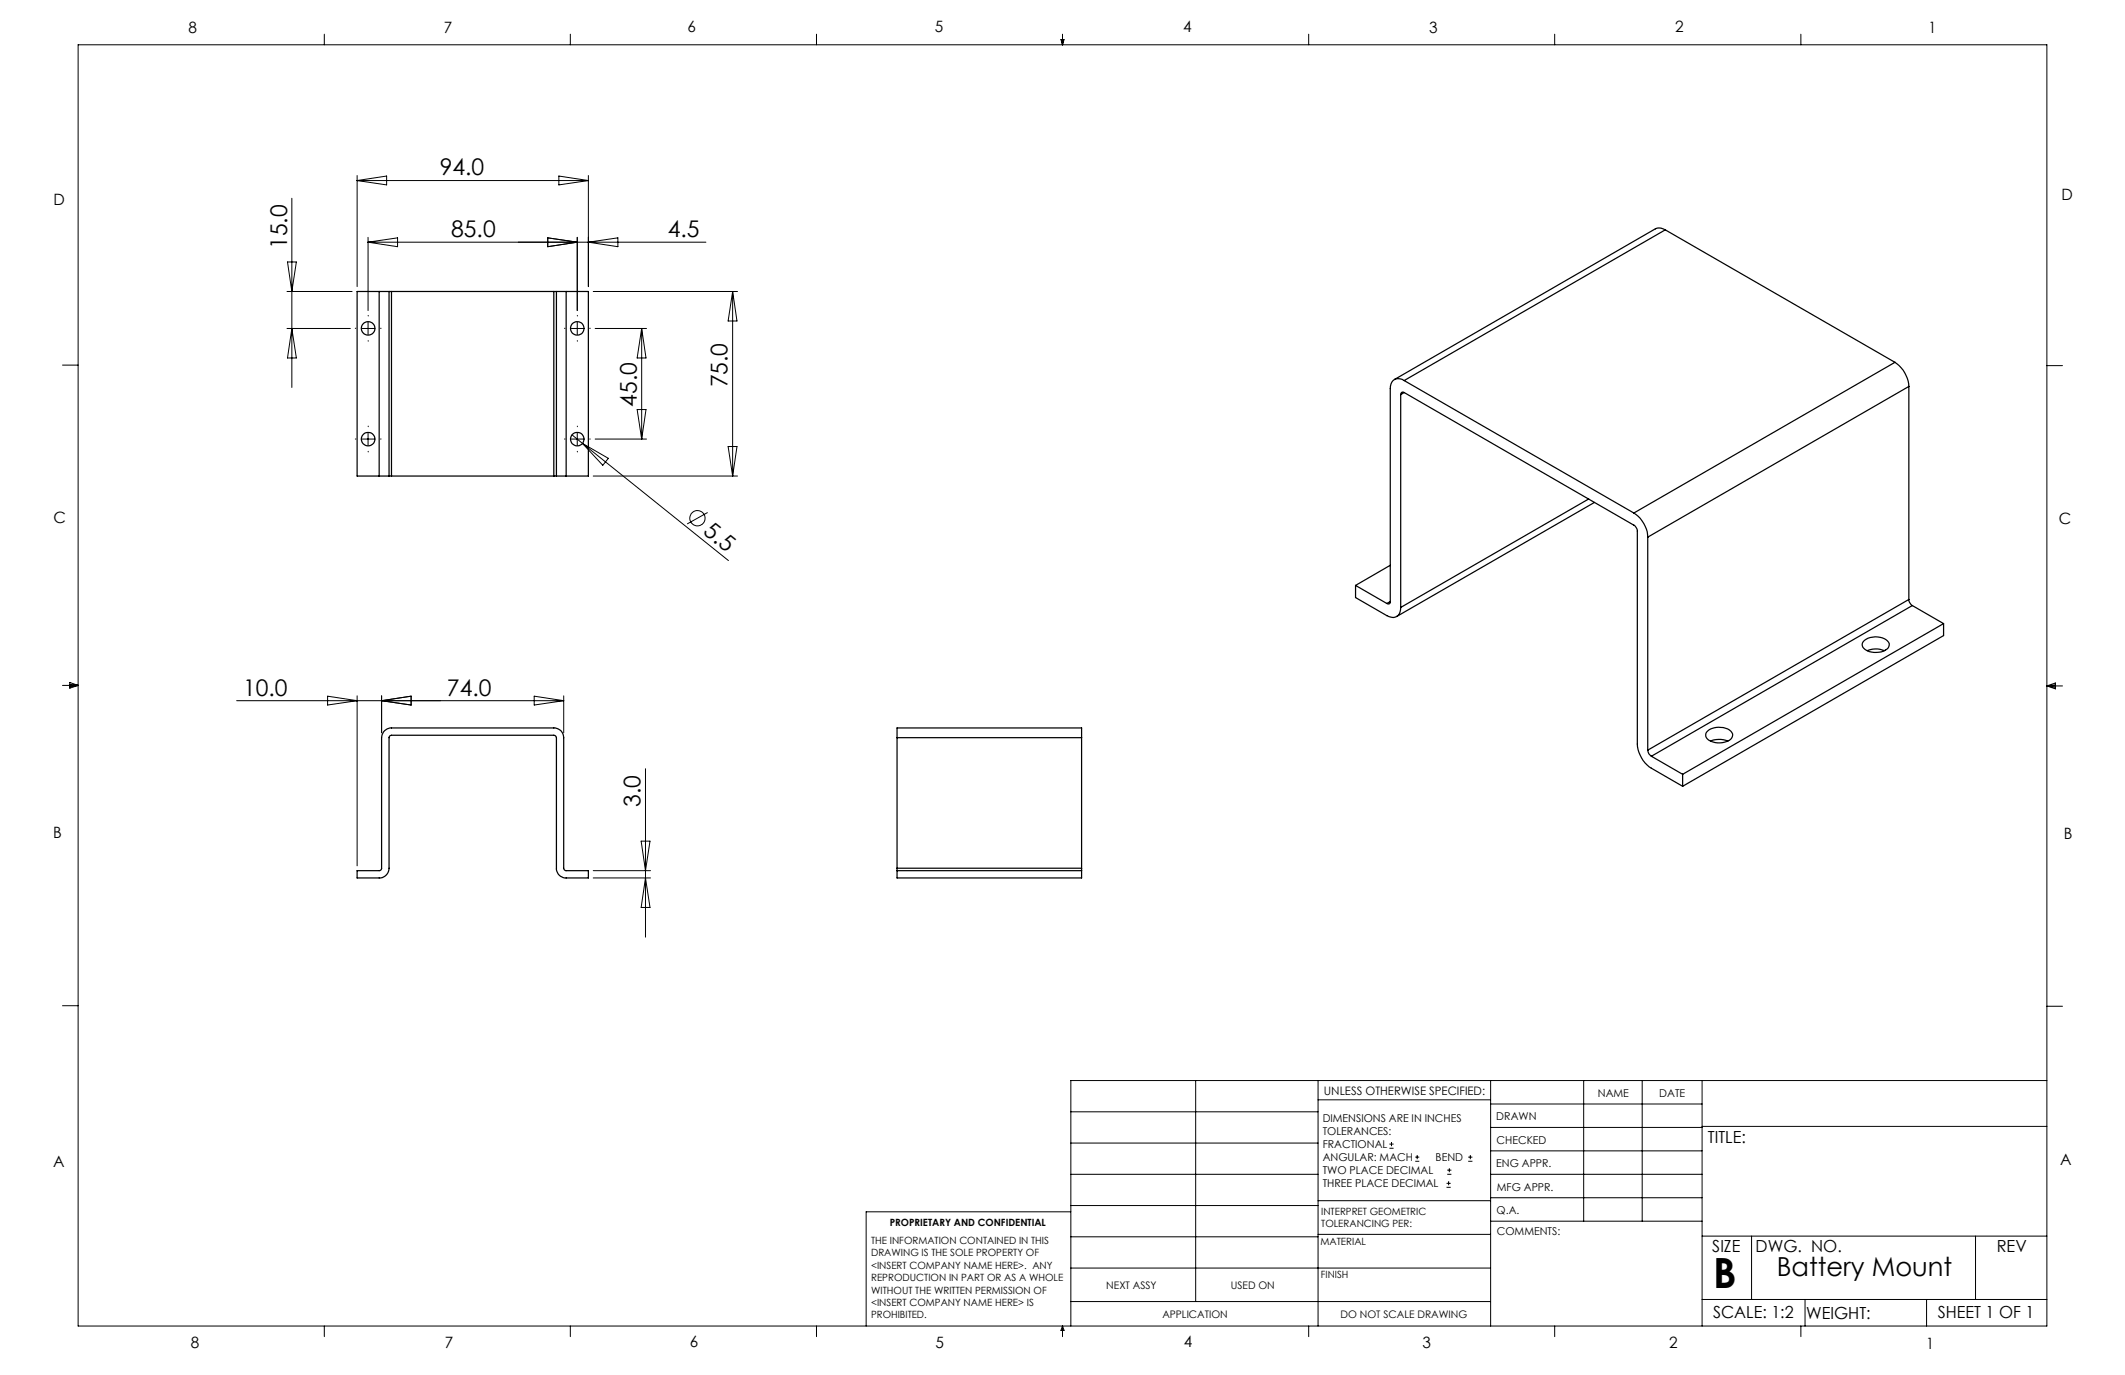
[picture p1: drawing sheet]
<svg xmlns="http://www.w3.org/2000/svg" width="432mm" height="279mm" viewBox="0 0 432 279" stroke-linecap="round" stroke-linejoin="round" font-family="sans-serif">
<g fill="none" stroke="#000" stroke-width=".2">
<path d="M15.9 9.1h400v260.4h-400zM65.9 6.9v2.2M115.9 6.9v2.2M165.9 6.9v2.2M215.6 8h.6l-.3 1.1zM215.7 8l.2 1.1M215.9 6.9v2.2M216 8l-.1 1.1M265.9 6.9v2.2M315.9 6.9v2.2M365.9 6.9v2.2M72.6 35.7v22.5"/>
<path d="M72.6 36.7h47M72.6 36.7l6-.9v1.8zM113.6 35.8l6 .9-6 .9zM119.6 35.7v22.5M58.3 59.2h13.2M58.4 53.2h1.8l-.9 6zM59.3 40.3v38.4M74.8 48.2v14.9M74.8 49.2l6-.9v1.8zM111.3 48.3l6 .9-6 .9zM117.3 48.2v14.9M119.6 49.2l6-.9v1.8z"/>
<path d="M120.5 59.2h29.4M143.4 49.2h-68.6M148.9 59.2v37.5M148.9 59.2l.9 6h-1.8zM12.7 74.2h3.2M58.3 66.7h12.9M59.3 66.7l.9 6h-1.8zM73.6 66.7h2.5M74.8 65.5v2.5M116.1 66.7h2.5M117.3 65.5v2.5M120.9 66.7h10.5"/>
<path d="M130.4 66.7l.9 6h-1.8zM130.4 66.7v22.5M415.9 74.3h3.2M73.6 89.2h2.5M74.8 88v2.5M116.1 89.2h2.5M116.2 88.4l2.2 1.7M117.3 88v2.5M118.4 90.1l29.6 23.8M118.4 90.1l5.2 3-1.1 1.4zM120.5 96.7h29.4M120.9 89.2h10.5"/>
<path d="M129.5 83.2h1.8l-.9 6zM148 90.7h1.8l-.9 6zM143.8 104.1l-4.2 2.4M12.7 139.3h3.2M14.2 139.1l1.7 .2M14.2 138.7l1.7 .6-1.7 .5zM15.9 139.3l-1.7 .3M415.9 139.4h3.2M415.9 139.4l1.8-.6v1.2zM415.9 139.4l1.8 .3M417.7 139.2l-1.8 .2M66.6 141.5l6 .9-6 .9z"/>
<path d="M72.6 141.4v34.5M77.5 142.4l6-.9v1.8zM77.5 141.4v7.5M108.5 141.5l6 .9-6 .9zM114.5 141.4v7.5M114.5 142.4h-66.4M131.2 156.2v34.2M120.5 178.4h11.7M120.5 176.9h11.7M130.3 170.9h1.8l-.9 6zM131.2 178.4l.9 6h-1.8zM12.7 204.4h3.2"/>
<path d="M243 219.6v44.9M267.8 219.6v49.9M302.9 219.6v49.9M321.8 219.6v28.5M333.7 219.6v28.5M345.9 219.6v49.9M415.9 204.5h3.2M415.9 219.6h-198.3v49.9M217.6 238.6h50.2M217.6 232.3h50.2M217.6 225.9h50.2M267.8 223.5h35.1"/>
<path d="M282.3 233.3h.9M282.3 232.5h.9M282.8 232.1v.8M287.6 236h.8M287.6 235.1h.8M288 234.7v.8M294.1 238.6h.8M294.1 237.8h.8M294.5 237.4v.8M298.3 236h.9M298.3 235.1h.9M298.8 234.7v.8"/>
<path d="M302.9 238.6h43M302.9 233.9h43M302.9 229.1h43M302.9 224.3h43M345.9 228.9h70M217.6 257.7h85.3M217.6 251.3h50.2M217.6 245h50.2M217.6 246.2h-41.6v23.3M267.8 250.8h35.1M267.8 244h35.1M293.9 241.3h.9"/>
<path d="M293.9 240.5h.9M294.4 240v.8M302.9 248.1h43M302.9 243.4h43M345.9 251.2h70M355.9 251.2v12.9M401.4 251.2v12.9M65.9 269.5v2.1M115.9 269.5v2.1M165.9 269.5v2.1M215.9 269.5v2.1M215.9 269.5l.3 .8h-.6z"/>
<path d="M217.6 264.5h85.3M265.9 269.5v2.1M315.9 269.5v2.1M345.9 264.1h70M365.9 269.5v2.1M366.8 264.1v5.4M391.5 264.1v5.4"/>
<circle cx="141.7" cy="105.3" r="1.56"/>
</g>
<g fill="none" stroke="#000" stroke-width=".2" stroke-dasharray="15.2 1.3 1.3 1.3">
<path d="M72.3 66.7h-.1M74.8 64.2v-.1M74.8 69.2v.1M77.3 66.7h.1M114.8 66.7h-.1M117.3 64.2v-.1M117.3 69.2v.1M119.8 66.7h.1M72.3 89.2h-.1M74.8 86.7v-.1M74.8 91.7v.1M77.3 89.2h.1"/>
<path d="M114.8 89.2h-.1M117.3 86.7v-.1M117.3 91.7v.1M119.8 89.2h.1"/>
</g>
<g fill="none" stroke="#000" stroke-width=".25">
<path d="M77 59.2h2.1M77 59.2h-4.4v37.5h4.4M77 59.2v37.5M79.1 59.2h.5M79.1 59.2v37.5M79.6 59.2h32.9M79.6 59.2v37.5M112.5 59.2h.6M112.5 59.2v37.5M113.1 59.2h1.9M113.1 59.2v37.5M115 59.2h4.6v37.5h-4.6"/>
<path d="M115 59.2v37.5M338.4 46.7a2.09 2.09 0 0 0-2-.2l-53 30.6M338.4 46.7l-53.1 30.6M338.4 46.7l46.7 26.9M285.3 79.8l46.7 26.9a1.62 1.62 0 0 1 .7 1.2v43.3a6.3 6.3 0 0 0 2.9 4.9l6.3 3.7M285.3 79.8a.44 .44 0 0 0-.5-.1 .44 .44 0 0 0-.2 .5M285.3 77.3a1.72 1.72 0 0 0-2-.2 1.72 1.72 0 0 0-.8 1.9v43.2M285.3 77.3l46.7 26.9M285.3 79.8l-.7 .4M385.1 73.6a6.4 6.4 0 0 1 2.8 4.9M385.1 73.6l-53.1 30.6M387.9 78.5l-53.1 30.6"/>
<path d="M387.9 78.5v43.3M77 96.7h2.1M79.1 96.7h.5M79.6 96.7h32.9M112.5 96.7h.6M113.1 96.7h1.9M284.6 80.2v43.2M275.4 119v2.4l6.4 3.7a1.73 1.73 0 0 0 2 .2 1.73 1.73 0 0 0 .8-1.9M275.4 119l6.4 3.6M282.5 114.9l-7.1 4.1M322.8 101.4l-38.2 22M324 102.1l-40.2 23.2"/>
<path d="M332 104.2a6.2 6.2 0 0 1 2.8 4.9M334.8 109.1v43.3M282.5 122.2a.42 .42 0 0 1-.2 .5 .42 .42 0 0 1-.5-.1M282.5 122.2l-.7 .4M378.6 130.4a3.7 3.7 0 0 1 5.2 .1 1.15 1.15 0 0 1-.7 1.6 3.9 3.9 0 0 1-4.6-.6 .97 .97 0 0 1 .1-1.1zM379.4 132.2a4.5 4.5 0 0 1 3.5 0M387.9 121.8a1.6 1.6 0 0 0 .7 1.2M387.9 121.8l-53.1 30.6M388.6 123l-53 30.7M388.6 123l6.3 3.7M394.9 126.7v2.5l-53 30.6M394.9 126.7l-53 30.6"/>
<path d="M78.1 148.5l1.1-.6h33.3a1.93 1.93 0 0 1 2 2v26.6l.5 .4h4.6v1.5h-4.6a1.93 1.93 0 0 1-1.9-2v-26.5l-.2-.4-.4-.1h-32.9l-.4 .1-.1 .3v26.6a1.99 1.99 0 0 1-2.1 2h-4.4v-1.5h4.6l.3-.4v-26.6l.1-.6zM182.3 149.9v-2h37.5v2M182.3 149.9v26.5M182.3 149.9h37.5M219.8 149.9v26.5M334.8 152.4a1.52 1.52 0 0 0 .8 1.3M335.6 153.7l6.3 3.6M341.9 157.3v2.5M346.8 148.7a3.7 3.7 0 0 1 5.1 .2 1.28 1.28 0 0 1-1 1.8 3.7 3.7 0 0 1-4.2-.8 1.1 1.1 0 0 1 .1-1.2zM347.6 150.6a4.5 4.5 0 0 1 3.5 0M182.3 176.4v.5M182.3 176.9v1.5h37.5v-1.5"/>
<path d="M182.3 176.9h37.5M182.3 176.4h37.5M219.8 176.4v.5"/>
<circle cx="74.8" cy="66.7" r="1.37"/>
<circle cx="117.3" cy="66.7" r="1.37"/>
<circle cx="74.8" cy="89.2" r="1.37"/>
<circle cx="117.3" cy="89.2" r="1.37"/>
</g>
<text font-size="8.5" x="348.1" y="261.8">B</text>
<text font-size="5.3" x="361" y="259.3">Battery Mount</text>
<g font-size="4.7">
<text x="89.4" y="35.7">94.0</text>
<text x="58.3" y="50.6" transform="rotate(-90 58.3 50.6)">15.0</text>
<text x="91.7" y="48.2">85.0</text>
<text x="135.7" y="48.2">4.5</text>
<text x="129.4" y="82.6" transform="rotate(-90 129.4 82.6)">45.0</text>
<text x="147.9" y="78.7" transform="rotate(-90 147.9 78.7)">75.0</text>
<text x="142.7" y="108.2" transform="rotate(39 142.7 108.2)">5.5</text>
<text x="49.4" y="141.3">10.0</text>
<text x="90.8" y="141.3">74.0</text>
<text x="130.2" y="164" transform="rotate(-90 130.2 164)">3.0</text>
</g>
<g font-size="3.4">
<text x="347.1" y="232.3">TITLE:</text>
<text x="347.9" y="254.3">SIZE</text>
<text x="356.7" y="254.4">DWG. NO.</text>
<text x="405.7" y="254.5">REV</text>
<text x="348.1" y="267.9">SCALE: 1:2</text>
<text x="367" y="268">WEIGHT:</text>
<text x="393.8" y="267.9">SHEET 1 OF 1</text>
</g>
<g font-size="3.2">
<text x="38.3" y="6.7">8</text>
<text x="90.2" y="6.7">7</text>
<text x="139.7" y="6.5">6</text>
<text x="190" y="6.5">5</text>
<text x="240.4" y="6.5">4</text>
<text x="290.4" y="6.7">3</text>
<text x="340.4" y="6.5">2</text>
<text x="391.9" y="6.7">1</text>
<text x="10.9" y="41.6">D</text>
<text x="418.9" y="40.7">D</text>
<text x="10.9" y="106.3">C</text>
<text x="418.4" y="106.4">C</text>
<text x="10.8" y="170.2">B</text>
<text x="419.4" y="170.6">B</text>
<text x="10.8" y="237.2">A</text>
<text x="418.6" y="236.8">A</text>
<text x="38.8" y="273.8">8</text>
<text x="90.4" y="273.8">7</text>
<text x="140.2" y="273.8">6</text>
<text x="190.1" y="273.9">5</text>
<text x="240.5" y="273.8">4</text>
<text x="289" y="273.9">3</text>
<text x="339.1" y="273.8">2</text>
<text x="391.4" y="274.1">1</text>
</g>
<text font-size="2.4" x="269" y="222.4">UNLESS OTHERWISE SPECIFIED:</text>
<g font-size="2.2">
<text x="268.8" y="228">DIMENSIONS ARE IN INCHES</text>
<text x="304.1" y="227.7">DRAWN</text>
<text x="324.7" y="222.9">NAME</text>
<text x="337.2" y="222.9">DATE</text>
<text x="268.8" y="230.6">TOLERANCES:</text>
<text x="268.8" y="233.3">FRACTIONAL</text>
<text x="304.1" y="232.6">CHECKED</text>
<text x="268.8" y="236">ANGULAR: MACH</text>
<text x="268.8" y="238.6">TWO PLACE DECIMAL</text>
<text x="291.7" y="236">BEND</text>
<text x="304" y="237.2">ENG APPR.</text>
<text x="268.8" y="241.3">THREE PLACE DECIMAL</text>
<text x="304.2" y="241.9">MFG APPR.</text>
<text x="304.1" y="246.7">Q.A.</text>
<text x="304.1" y="250.9">COMMENTS:</text>
</g>
<g font-size="2.1">
<text x="224.8" y="262">NEXT ASSY</text>
<text x="250.1" y="261.9">USED ON</text>
<text x="236.2" y="267.8">APPLICATION</text>
<text x="272.4" y="267.8">DO NOT SCALE DRAWING</text>
</g>
<g font-size="2">
<text x="180.8" y="249.2">PROPRIETARY AND CONFIDENTIAL</text>
<text x="268.5" y="246.8">INTERPRET GEOMETRIC</text>
<text x="268.5" y="249.4">TOLERANCING PER:</text>
<text x="177" y="252.8">THE INFORMATION CONTAINED IN THIS</text>
<text x="177" y="255.3">DRAWING IS THE SOLE PROPERTY OF</text>
<text x="177" y="257.8">&lt;INSERT COMPANY NAME HERE&gt;. ANY</text>
<text x="268.3" y="252.9">MATERIAL</text>
<text x="177" y="260.3">REPRODUCTION IN PART OR AS A WHOLE</text>
<text x="177" y="262.9">WITHOUT THE WRITTEN PERMISSION OF</text>
<text x="268.4" y="259.7">FINISH</text>
<text x="177" y="265.4">&lt;INSERT COMPANY NAME HERE&gt; IS</text>
<text x="177" y="267.9">PROHIBITED.</text>
</g>
</svg>
